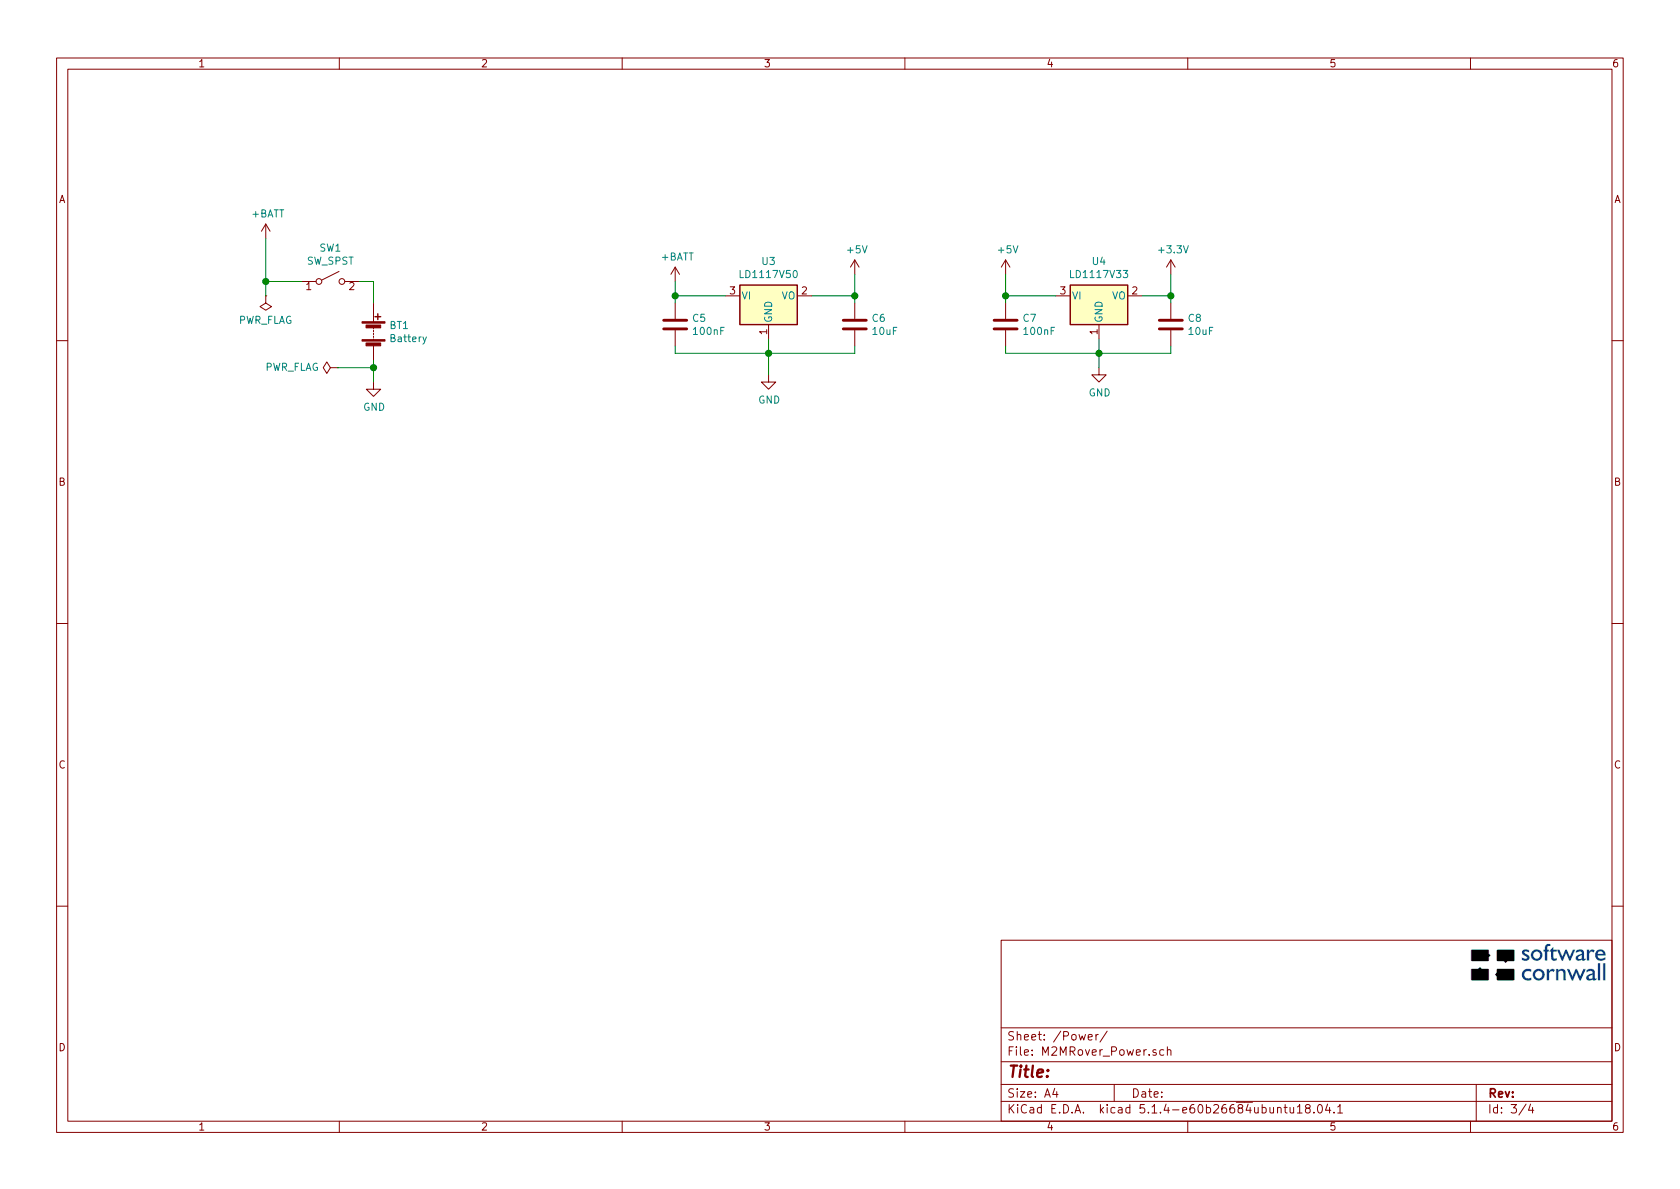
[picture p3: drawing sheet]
EESchema Schematic File Version 4
LIBS:M2MRover-cache
EELAYER 30 0
EELAYER END
$Descr A4 11693 8268
encoding utf-8
Sheet 3 4
Title ""
Date ""
Rev ""
Comp ""
Comment1 ""
Comment2 ""
Comment3 ""
Comment4 ""
$EndDescr
Wire Wire Line
	8150 2450 8150 2400
Wire Wire Line
	7650 2450 8150 2450
Wire Wire Line
	7650 2450 7650 2550
Connection ~ 7650 2450
Wire Wire Line
	7000 2450 7650 2450
Wire Wire Line
	7000 2400 7000 2450
Wire Wire Line
	7000 2050 7350 2050
Wire Wire Line
	7000 2100 7000 2050
Wire Wire Line
	8150 2100 8150 2050
$Comp
L Device:C C?
U 1 1
P 8150 2250
AR Path="/5D8C75E8" Ref="C?"  Part="1" 
AR Path="/5D8AF1EB/5D8C75E8" Ref="C8"  Part="1" 
F 0 "C8" H 8265 2296 50  0000 L CNN
F 1 "10uF" H 8265 2205 50  0000 L CNN
F 2 "Capacitor_SMD:C_0805_2012Metric_Pad1.15x1.40mm_HandSolder" H 8188 2100 50  0001 C CNN
F 3 "~" H 8150 2250 50  0001 C CNN
	1    8150 2250
	1    0    0    -1  
$EndComp
$Comp
L Device:C C?
U 1 1
P 7000 2250
AR Path="/5D8C75EE" Ref="C?"  Part="1" 
AR Path="/5D8AF1EB/5D8C75EE" Ref="C7"  Part="1" 
F 0 "C7" H 7115 2296 50  0000 L CNN
F 1 "100nF" H 7115 2205 50  0000 L CNN
F 2 "Capacitor_SMD:C_0805_2012Metric_Pad1.15x1.40mm_HandSolder" H 7038 2100 50  0001 C CNN
F 3 "~" H 7000 2250 50  0001 C CNN
	1    7000 2250
	1    0    0    -1  
$EndComp
$Comp
L Regulator_Linear:LD1117S33TR_SOT223 U?
U 1 1
P 7650 2050
AR Path="/5D8C75F4" Ref="U?"  Part="1" 
AR Path="/5D8AF1EB/5D8C75F4" Ref="U4"  Part="1" 
F 0 "U4" H 7650 2292 50  0000 C CNN
F 1 "LD1117V33" H 7650 2201 50  0000 C CNN
F 2 "Package_TO_SOT_THT:TO-220-3_Vertical" H 7650 2250 50  0001 C CNN
F 3 "http://www.st.com/st-web-ui/static/active/en/resource/technical/document/datasheet/CD00000544.pdf" H 7750 1800 50  0001 C CNN
	1    7650 2050
	1    0    0    -1  
$EndComp
Wire Wire Line
	7650 2350 7650 2450
Wire Wire Line
	8150 2050 8150 1900
Wire Wire Line
	7950 2050 8150 2050
Wire Wire Line
	7000 1900 7000 2050
$Comp
L power:GND #PWR?
U 1 1
P 7650 2550
AR Path="/5D8C75FE" Ref="#PWR?"  Part="1" 
AR Path="/5D8AF1EB/5D8C75FE" Ref="#PWR020"  Part="1" 
F 0 "#PWR020" H 7650 2300 50  0001 C CNN
F 1 "GND" H 7655 2377 50  0000 C CNN
F 2 "" H 7650 2550 50  0001 C CNN
F 3 "" H 7650 2550 50  0001 C CNN
	1    7650 2550
	1    0    0    -1  
$EndComp
$Comp
L power:+3.3V #PWR?
U 1 1
P 8150 1900
AR Path="/5D8C7604" Ref="#PWR?"  Part="1" 
AR Path="/5D8AF1EB/5D8C7604" Ref="#PWR021"  Part="1" 
F 0 "#PWR021" H 8150 1750 50  0001 C CNN
F 1 "+3.3V" H 8165 2073 50  0000 C CNN
F 2 "" H 8150 1900 50  0001 C CNN
F 3 "" H 8150 1900 50  0001 C CNN
	1    8150 1900
	1    0    0    -1  
$EndComp
$Comp
L power:+5V #PWR?
U 1 1
P 7000 1900
AR Path="/5D8C760A" Ref="#PWR?"  Part="1" 
AR Path="/5D8AF1EB/5D8C760A" Ref="#PWR019"  Part="1" 
F 0 "#PWR019" H 7000 1750 50  0001 C CNN
F 1 "+5V" H 7015 2073 50  0000 C CNN
F 2 "" H 7000 1900 50  0001 C CNN
F 3 "" H 7000 1900 50  0001 C CNN
	1    7000 1900
	1    0    0    -1  
$EndComp
Connection ~ 7000 2050
Connection ~ 8150 2050
$Comp
L Device:Battery BT?
U 1 1
P 2600 2300
AR Path="/5D76056E/5D8D7E6D" Ref="BT?"  Part="1" 
AR Path="/5D8AF1EB/5D8D7E6D" Ref="BT1"  Part="1" 
F 0 "BT1" H 2708 2346 50  0000 L CNN
F 1 "Battery" H 2708 2255 50  0000 L CNN
F 2 "Connector_PinHeader_2.54mm:PinHeader_1x02_P2.54mm_Vertical" V 2600 2360 50  0001 C CNN
F 3 "~" V 2600 2360 50  0001 C CNN
	1    2600 2300
	1    0    0    -1  
$EndComp
$Comp
L Switch:SW_SPST SW?
U 1 1
P 2300 1950
AR Path="/5D76056E/5D8D7E73" Ref="SW?"  Part="1" 
AR Path="/5D8AF1EB/5D8D7E73" Ref="SW1"  Part="1" 
F 0 "SW1" H 2300 2185 50  0000 C CNN
F 1 "SW_SPST" H 2300 2094 50  0000 C CNN
F 2 "Connector_PinHeader_2.54mm:PinHeader_1x02_P2.54mm_Vertical" H 2300 1950 50  0001 C CNN
F 3 "~" H 2300 1950 50  0001 C CNN
	1    2300 1950
	1    0    0    -1  
$EndComp
$Comp
L power:+BATT #PWR?
U 1 1
P 1850 1650
AR Path="/5D76056E/5D8D7E79" Ref="#PWR?"  Part="1" 
AR Path="/5D8AF1EB/5D8D7E79" Ref="#PWR014"  Part="1" 
F 0 "#PWR014" H 1850 1500 50  0001 C CNN
F 1 "+BATT" H 1865 1823 50  0000 C CNN
F 2 "" H 1850 1650 50  0001 C CNN
F 3 "" H 1850 1650 50  0001 C CNN
	1    1850 1650
	1    0    0    -1  
$EndComp
$Comp
L power:GND #PWR?
U 1 1
P 2600 2650
AR Path="/5D76056E/5D8D7E7F" Ref="#PWR?"  Part="1" 
AR Path="/5D8AF1EB/5D8D7E7F" Ref="#PWR015"  Part="1" 
F 0 "#PWR015" H 2600 2400 50  0001 C CNN
F 1 "GND" H 2605 2477 50  0000 C CNN
F 2 "" H 2600 2650 50  0001 C CNN
F 3 "" H 2600 2650 50  0001 C CNN
	1    2600 2650
	1    0    0    -1  
$EndComp
Wire Wire Line
	2100 1950 1850 1950
Wire Wire Line
	1850 1950 1850 1650
Wire Wire Line
	2600 2500 2600 2550
Wire Wire Line
	2600 2100 2600 1950
Wire Wire Line
	2600 1950 2500 1950
$Comp
L power:PWR_FLAG #FLG?
U 1 1
P 1850 2050
AR Path="/5D76056E/5D8D7E8A" Ref="#FLG?"  Part="1" 
AR Path="/5D8AF1EB/5D8D7E8A" Ref="#FLG01"  Part="1" 
F 0 "#FLG01" H 1850 2125 50  0001 C CNN
F 1 "PWR_FLAG" H 1850 2223 50  0000 C CNN
F 2 "" H 1850 2050 50  0001 C CNN
F 3 "~" H 1850 2050 50  0001 C CNN
	1    1850 2050
	-1   0    0    1   
$EndComp
Wire Wire Line
	1850 1950 1850 2050
Connection ~ 1850 1950
$Comp
L Regulator_Linear:LD1117S50TR_SOT223 U3
U 1 1
P 5350 2050
F 0 "U3" H 5350 2292 50  0000 C CNN
F 1 "LD1117V50" H 5350 2201 50  0000 C CNN
F 2 "Package_TO_SOT_THT:TO-220-3_Vertical" H 5350 2250 50  0001 C CNN
F 3 "http://www.st.com/st-web-ui/static/active/en/resource/technical/document/datasheet/CD00000544.pdf" H 5450 1800 50  0001 C CNN
	1    5350 2050
	1    0    0    -1  
$EndComp
$Comp
L power:+BATT #PWR016
U 1 1
P 4700 1950
F 0 "#PWR016" H 4700 1800 50  0001 C CNN
F 1 "+BATT" H 4715 2123 50  0000 C CNN
F 2 "" H 4700 1950 50  0001 C CNN
F 3 "" H 4700 1950 50  0001 C CNN
	1    4700 1950
	1    0    0    -1  
$EndComp
$Comp
L power:+5V #PWR018
U 1 1
P 5950 1900
F 0 "#PWR018" H 5950 1750 50  0001 C CNN
F 1 "+5V" H 5965 2073 50  0000 C CNN
F 2 "" H 5950 1900 50  0001 C CNN
F 3 "" H 5950 1900 50  0001 C CNN
	1    5950 1900
	1    0    0    -1  
$EndComp
$Comp
L power:GND #PWR017
U 1 1
P 5350 2600
F 0 "#PWR017" H 5350 2350 50  0001 C CNN
F 1 "GND" H 5355 2427 50  0000 C CNN
F 2 "" H 5350 2600 50  0001 C CNN
F 3 "" H 5350 2600 50  0001 C CNN
	1    5350 2600
	1    0    0    -1  
$EndComp
$Comp
L Device:C C5
U 1 1
P 4700 2250
F 0 "C5" H 4815 2296 50  0000 L CNN
F 1 "100nF" H 4815 2205 50  0000 L CNN
F 2 "Capacitor_SMD:C_0805_2012Metric_Pad1.15x1.40mm_HandSolder" H 4738 2100 50  0001 C CNN
F 3 "~" H 4700 2250 50  0001 C CNN
	1    4700 2250
	1    0    0    -1  
$EndComp
$Comp
L Device:C C6
U 1 1
P 5950 2250
F 0 "C6" H 6065 2296 50  0000 L CNN
F 1 "10uF" H 6065 2205 50  0000 L CNN
F 2 "Capacitor_SMD:C_0805_2012Metric_Pad1.15x1.40mm_HandSolder" H 5988 2100 50  0001 C CNN
F 3 "~" H 5950 2250 50  0001 C CNN
	1    5950 2250
	1    0    0    -1  
$EndComp
Wire Wire Line
	4700 1950 4700 2050
Wire Wire Line
	5050 2050 4700 2050
Connection ~ 4700 2050
Wire Wire Line
	4700 2050 4700 2100
Wire Wire Line
	4700 2400 4700 2450
Wire Wire Line
	4700 2450 5350 2450
Wire Wire Line
	5950 2450 5950 2400
Wire Wire Line
	5350 2350 5350 2450
Connection ~ 5350 2450
Wire Wire Line
	5350 2450 5950 2450
Wire Wire Line
	5350 2450 5350 2600
Wire Wire Line
	5950 1900 5950 2050
Wire Wire Line
	5650 2050 5950 2050
Connection ~ 5950 2050
Wire Wire Line
	5950 2050 5950 2100
$Comp
L power:PWR_FLAG #FLG02
U 1 1
P 2350 2550
F 0 "#FLG02" H 2350 2625 50  0001 C CNN
F 1 "PWR_FLAG" V 2350 2677 50  0000 L CNN
F 2 "" H 2350 2550 50  0001 C CNN
F 3 "~" H 2350 2550 50  0001 C CNN
	1    2350 2550
	0    -1   -1   0   
$EndComp
Wire Wire Line
	2350 2550 2600 2550
Connection ~ 2600 2550
Wire Wire Line
	2600 2550 2600 2650
$EndSCHEMATC
